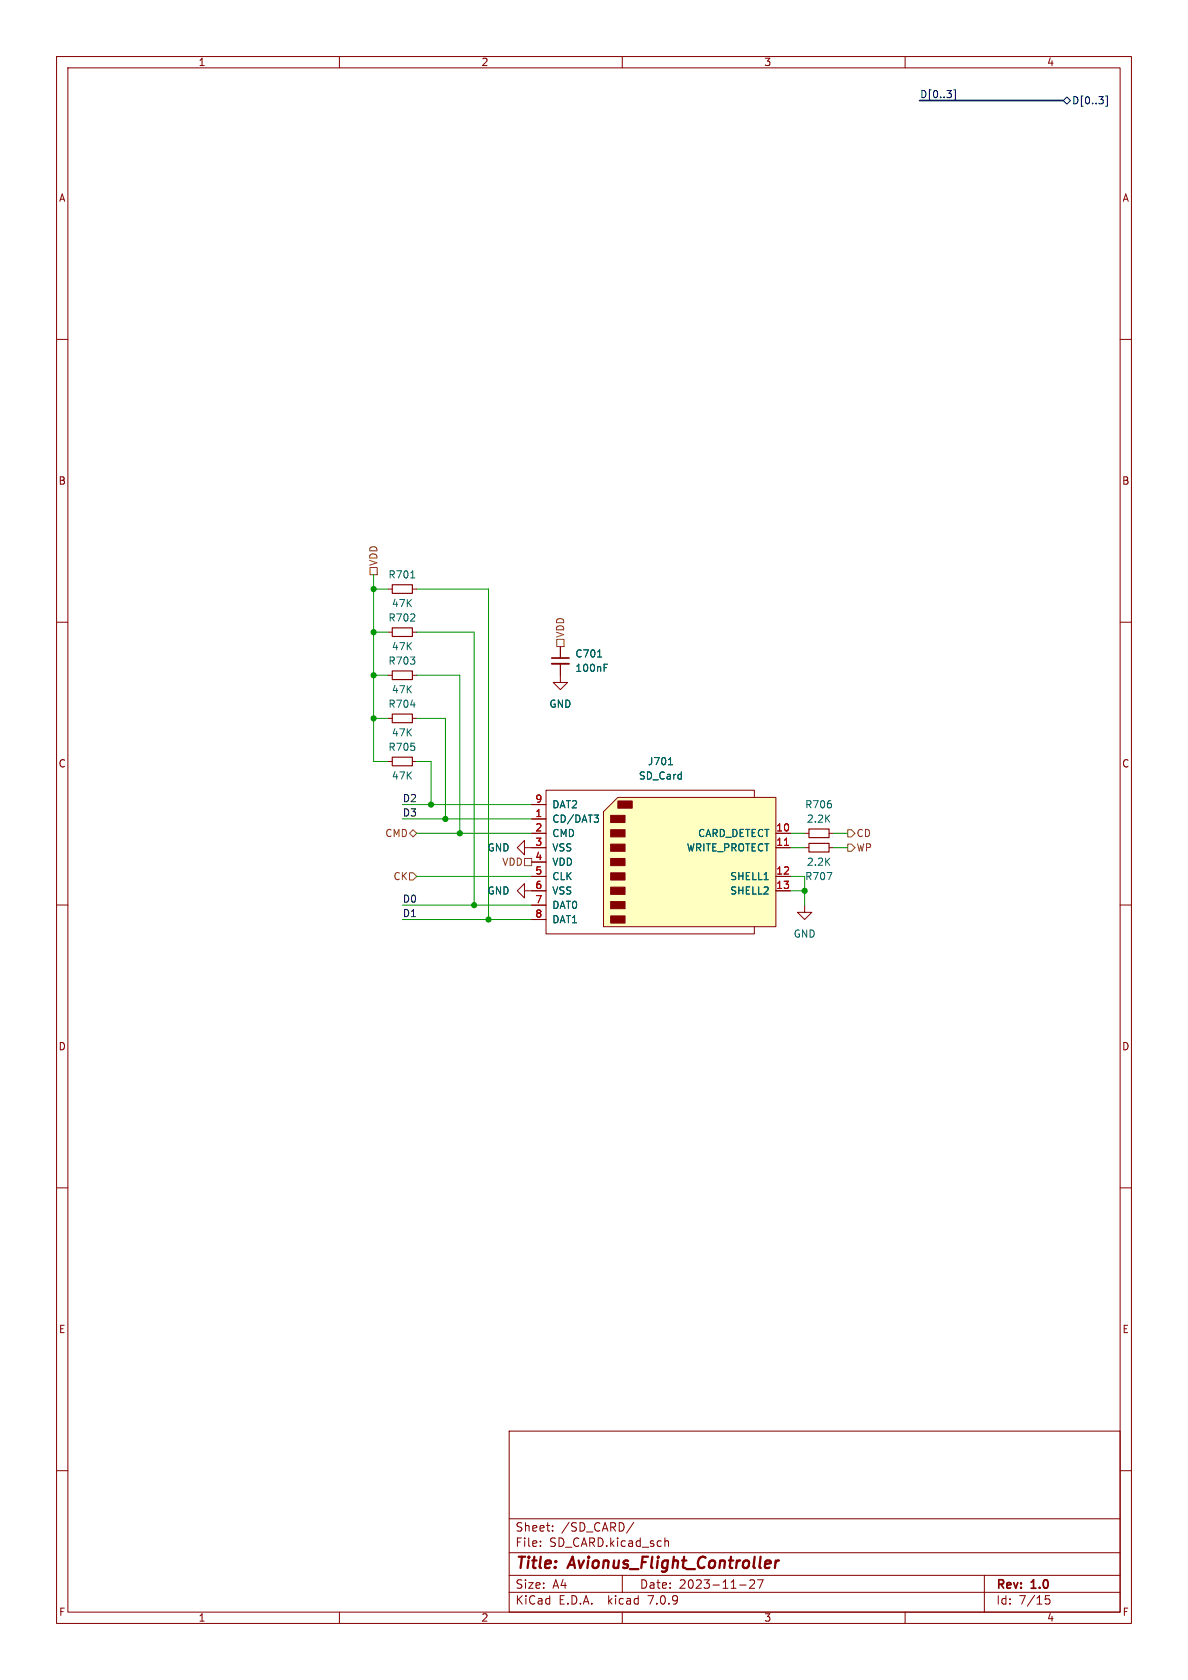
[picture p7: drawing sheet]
<svg xmlns="http://www.w3.org/2000/svg" width="210mm" height="297mm" viewBox="0 0 210 297" stroke-linecap="round" stroke-linejoin="round" font-family="sans-serif">
<g fill="none" stroke="#840000" stroke-width=".18">
<path d="M10 10h190v277h-190zM12 12h186v273h-186zM60 10v2M110 10v2M160 10v2M10 60h2M198 60h2M10 110h2M99.1 117.3v3.4h1.2l-1.2 1.2-1.3-1.2h1.3M99.1 114.3v2M198 110h2M10 160h2"/>
<path d="M92.7 149.9v-1.3l-1.3 1.3 1.3 1.2v-1.2h1.3M142.2 149.9h.8M142.2 147.3h.8M146.6 149.9h.7M146.6 147.3h.7M198 160h2M142.2 160v1.3h1.3l-1.3 1.3-1.2-1.3h1.2M10 210h2M198 210h2M10 260h2M90 253h108v32h-108zM198 260h2"/>
<path d="M90 278.5h108M90 274.5h108M90 268.5h108M95.5 273.2v.2M95.5 272.5v.1M97.7 270.5v.2M97.7 269.8v.1M110 278.5v3M112 269.1l-1.2 1.9M117.5 272.5l.3-.1 .3 .1 .1 .9M133.3 279.4v.5l-.8 .9h.9M134.9 279.3l-.6 1.5"/>
<path d="M174 278.5v6.5M60 285v2M90 281.5h108M110 285v2M130.8 280.2h1.1M160 285v2M185.5 282.1h-.7v.7l.2-.1h.5l.1 .2-.1 .5-.2 .2-.5-.2"/>
</g>
<path d="M137.1 275.9l-.1 1.3M137.7 275.9l-.4 .1-.2 .3" fill="none" stroke="#840000" stroke-width=".4"/>
<path d="M97.5 117.3h3.1" fill="none" stroke="#840000" stroke-width=".33"/>
<path d="M97.5 116.3h3.1" fill="none" stroke="#840000" stroke-width=".3"/>
<path d="M105.6 116.2h.8M106.8 118h.4M106.8 117.4h.6M146.2 154.2h.8l-.5 1.3" fill="none" stroke="#006464" stroke-width=".18"/>
<path d="M143 149.1h3.6v1.5h-3.6zM143 146.6h3.6v1.5h-3.6z" fill="none" stroke="#840000" stroke-width=".2"/>
<path d="M106.7 143.5l2.5-2.5h28v22.8h-30.5z" fill="#ffffc2"/>
<g fill="#840000" stroke="#840000" stroke-width=".18">
<path d="M107.9 161.9h2.6v1.3h-2.6z"/>
<path d="M107.9 159.4h2.6v1.3h-2.6z"/>
<path d="M107.9 156.8h2.6v1.3h-2.6z"/>
<path d="M107.9 154.3h2.6v1.3h-2.6z"/>
<path d="M107.9 151.8h2.6v1.2h-2.6z"/>
<path d="M107.9 149.2h2.6v1.3h-2.6z"/>
<path d="M107.9 146.7h2.6v1.3h-2.6z"/>
<path d="M107.9 144.1h2.6v1.3h-2.6z"/>
<path d="M109.2 141.6h2.6v1.3h-2.6z"/>
</g>
<g fill="none" stroke="#840000" stroke-width=".18">
<path d="M68.6 104.1h.7M68.6 119.4h.7M68.6 111.8h.7M72.9 104.1h.8M72.9 119.4h.8M72.9 111.8h.8M99.1 114.3v2M99.1 117.3v2.1M68.6 127h.7M68.6 134.6h.7M72.9 127h.8M72.9 134.6h.8"/>
<path d="M92.7 157.5v-1.3l-1.3 1.3 1.3 1.3v-1.3h3.8M94 144.8h2.5M94 147.3h2.5M94 149.9h2.5M94 154.9h2.5M94 152.4h2.5M94 142.2h2.5M106.7 143.5l2.5-2.5h28v22.8h-30.5zM133.3 141v-1.3h-36.8v25.4h36.8v-1.3M137.2 147.3h2.5M137.2 149.9h2.5M137.2 154.9h2.5"/>
<path d="M137.2 157.5h2.5M94 160h2.5M94 162.6h2.5"/>
</g>
<path d="M72.6 102.2h.7M105.6 116.2h.8M106.8 118h.4M106.8 117.4h.6M72.6 124.6h.8M118.2 135.2h.7M105 144.1h.8l-.4 .5M105.6 144.6l.2 .2v.3l-.2 .3" fill="none" stroke="#006464" stroke-width=".18"/>
<path d="M138.7 149.4h.7" fill="none" stroke="#a90000" stroke-width=".18"/>
<path d="M69.3 103.4h3.6v1.5h-3.6zM69.3 118.6h3.6v1.5h-3.6zM69.3 111h3.6v1.5h-3.6zM69.3 126.2h3.6v1.6h-3.6zM69.3 133.9h3.6v1.5h-3.6z" fill="none" stroke="#840000" stroke-width=".2"/>
<path d="M65.4 100.3h1.3v1.3h-1.3zM98.4 113h1.3v1.3h-1.3zM72.4 154.3h.6l.7 .6-.7 .7h-.6zM73 146.7l.7 .6-.7 .7-.6-.7zM92.7 151.8h1.3v1.2h-1.3zM149.9 149.2h.6l.6 .7-.6 .6h-.6zM149.9 146.7h.6l.6 .6-.6 .7h-.6z" fill="none" stroke="#725600" stroke-width=".18"/>
<path d="M168.6 15.9h.3v1.8h-.3M188 17.8l.6-.7 .6 .7-.6 .6zM195.4 17h.3v1.8h-.3" fill="none" stroke="#000084" stroke-width=".18"/>
<path d="M162.6 17.8h25.4" fill="none" stroke="#000084" stroke-width=".3"/>
<g fill="none" stroke="#009600" stroke-width=".18">
<path d="M66 104.1h2.6M66 101.6v33h2.6M66 111.8h2.6M66 119.4h2.6M73.7 104.1h12.7v58.5M73.7 111.8h10.1v48.2M73.7 119.4h7.6v27.9M66 127h2.6M73.7 127h5v17.8M73.7 134.6h2.5v7.6M71.1 144.8h22.9M71.1 142.2h22.9"/>
<path d="M73.7 154.9h20.3M73.7 147.3h20.3M139.7 154.9h2.5v5.1M139.7 157.5h2.5M139.7 147.3h2.5M139.7 149.9h2.5M147.3 147.3h2.6M147.3 149.9h2.6M71.1 162.6h22.9M71.1 160h22.9"/>
</g>
<g fill="#009600" stroke="#009600" stroke-width=".18">
<circle cx="66" cy="104.1" r=".46"/>
<circle cx="142.2" cy="157.5" r=".46"/>
<circle cx="83.8" cy="160" r=".46"/>
<circle cx="86.4" cy="162.6" r=".46"/>
<circle cx="66" cy="111.8" r=".46"/>
<circle cx="66" cy="119.4" r=".46"/>
<circle cx="66" cy="127" r=".46"/>
<circle cx="81.3" cy="147.3" r=".46"/>
<circle cx="78.7" cy="144.8" r=".46"/>
<circle cx="76.2" cy="142.2" r=".46"/>
</g>
<g font-size="2.8" fill="#840000">
<text x="91" y="277.9">Title:</text>
<text x="100.7" y="277.9">Avionus_Flight_Controller</text>
</g>
<g font-size="2.1" fill="#840000">
<text x="91" y="273.7">File:</text>
<text x="91" y="271">Sheet:</text>
<text x="97.1" y="273.7">SD_CARD.kicad_sch</text>
<text x="99.2" y="271">/SD_CARD/</text>
<text x="91" y="281.1">Size:</text>
<text x="97.7" y="281.1">A4</text>
<text x="113" y="281.1">Date:</text>
<text x="120" y="281.1">2023-11-27</text>
<text x="176" y="281.3">Rev:</text>
<text x="182.4" y="281.3">1.0</text>
<text x="91" y="283.9">KiCad</text>
<text x="98.7" y="283.9">E.D.A.</text>
<text x="107.6" y="283.9">kicad</text>
<text x="114.9" y="283.9">7.0.9</text>
<text x="176" y="283.9">Id:</text>
<text x="180.1" y="283.9">7/15</text>
</g>
<g font-size="1.8" fill="#840000">
<text x="35" y="11.9">1</text>
<text x="85" y="11.9">2</text>
<text x="135" y="11.9">3</text>
<text x="185" y="11.9">4</text>
<text x="10.3" y="35.9">A</text>
<text x="198.4" y="35.9">A</text>
<text x="10.3" y="85.9">B</text>
<text x="198.3" y="85.9">B</text>
<text x="10.3" y="135.9">C</text>
<text x="198.3" y="135.9">C</text>
<text x="10.3" y="185.9">D</text>
<text x="198.3" y="185.9">D</text>
<text x="10.3" y="235.9">E</text>
<text x="198.3" y="235.9">E</text>
<text x="10.3" y="285.9">F</text>
<text x="35" y="286.9">1</text>
<text x="85" y="286.9">2</text>
<text x="135" y="286.9">3</text>
<text x="185" y="286.9">4</text>
<text x="198.4" y="285.9">F</text>
</g>
<g font-size="1.8" fill="#000084">
<text x="162.6" y="17.4">D[0..3]</text>
<text x="189.4" y="18.6">D[0..3]</text>
</g>
<g font-size="1.8" fill="#725600">
<text x="66.9" y="100.1" transform="rotate(-90 66.9 100.1)">VDD</text>
<text x="99.9" y="112.8" transform="rotate(-90 99.9 112.8)">VDD</text>
<text x="68" y="148.2">CMD</text>
<text x="151.3" y="148.2">CD</text>
<text x="69.5" y="155.8">CK</text>
<text x="88.7" y="153.3">VDD</text>
<text x="151.3" y="150.7">WP</text>
</g>
<g font-size="1.8" fill="#006464">
<text x="68.6" y="102.5">R701</text>
<text x="69.2" y="107.5">47K</text>
<text x="68.6" y="110.1">R702</text>
<text x="68.6" y="117.7">R703</text>
<text x="69.2" y="115.2">47K</text>
<text x="101.6" y="116.4">C701</text>
<text x="101.6" y="119">100nF</text>
<text x="68.6" y="125.3">R704</text>
<text x="69.2" y="122.8">47K</text>
<text x="97" y="125.3">GND</text>
<text x="69.2" y="130.4">47K</text>
<text x="68.6" y="132.9">R705</text>
<text x="114.4" y="135.5">J701</text>
<text x="69.2" y="138">47K</text>
<text x="97.5" y="143.1">DAT2</text>
<text x="112.8" y="138">SD_Card</text>
<text x="142.2" y="143.1">R706</text>
<text x="97.5" y="145.6">CD/DAT3</text>
<text x="97.5" y="148.2">CMD</text>
<text x="123.3" y="148.2">CARD_DETECT</text>
<text x="142.5" y="145.6">2.2K</text>
<text x="86.1" y="150.7">GND</text>
<text x="97.5" y="150.7">VSS</text>
<text x="97.5" y="153.3">VDD</text>
<text x="97.5" y="155.8">CLK</text>
<text x="121.3" y="150.7">WRITE_PROTECT</text>
<text x="129" y="155.8">SHELL1</text>
<text x="142.2" y="155.8">R707</text>
<text x="142.5" y="153.3">2.2K</text>
<text x="86.1" y="158.3">GND</text>
<text x="97.5" y="158.3">VSS</text>
<text x="97.5" y="160.9">DAT0</text>
<text x="129" y="158.3">SHELL2</text>
<text x="97.5" y="163.4">DAT1</text>
<text x="140.2" y="166">GND</text>
</g>
<g font-size="1.8" fill="#0f0f0f">
<text x="71.1" y="141.9">D2</text>
<text x="71.1" y="144.4">D3</text>
<text x="71.1" y="159.7">D0</text>
<text x="71.1" y="162.2">D1</text>
</g>
<g font-size="1.8" fill="#a90000">
<text x="94.5" y="142">9</text>
<text x="94.5" y="144.5">1</text>
<text x="94.5" y="147.1">2</text>
<text x="94.5" y="149.6">3</text>
<text x="137.1" y="147.1">10</text>
<text x="137.1" y="149.6">11</text>
<text x="94.5" y="152.1">4</text>
<text x="94.5" y="154.7">5</text>
<text x="137.1" y="154.7">12</text>
<text x="94.5" y="157.2">6</text>
<text x="94.5" y="159.8">7</text>
<text x="137.1" y="157.2">13</text>
<text x="94.5" y="162.3">8</text>
</g>
</svg>
